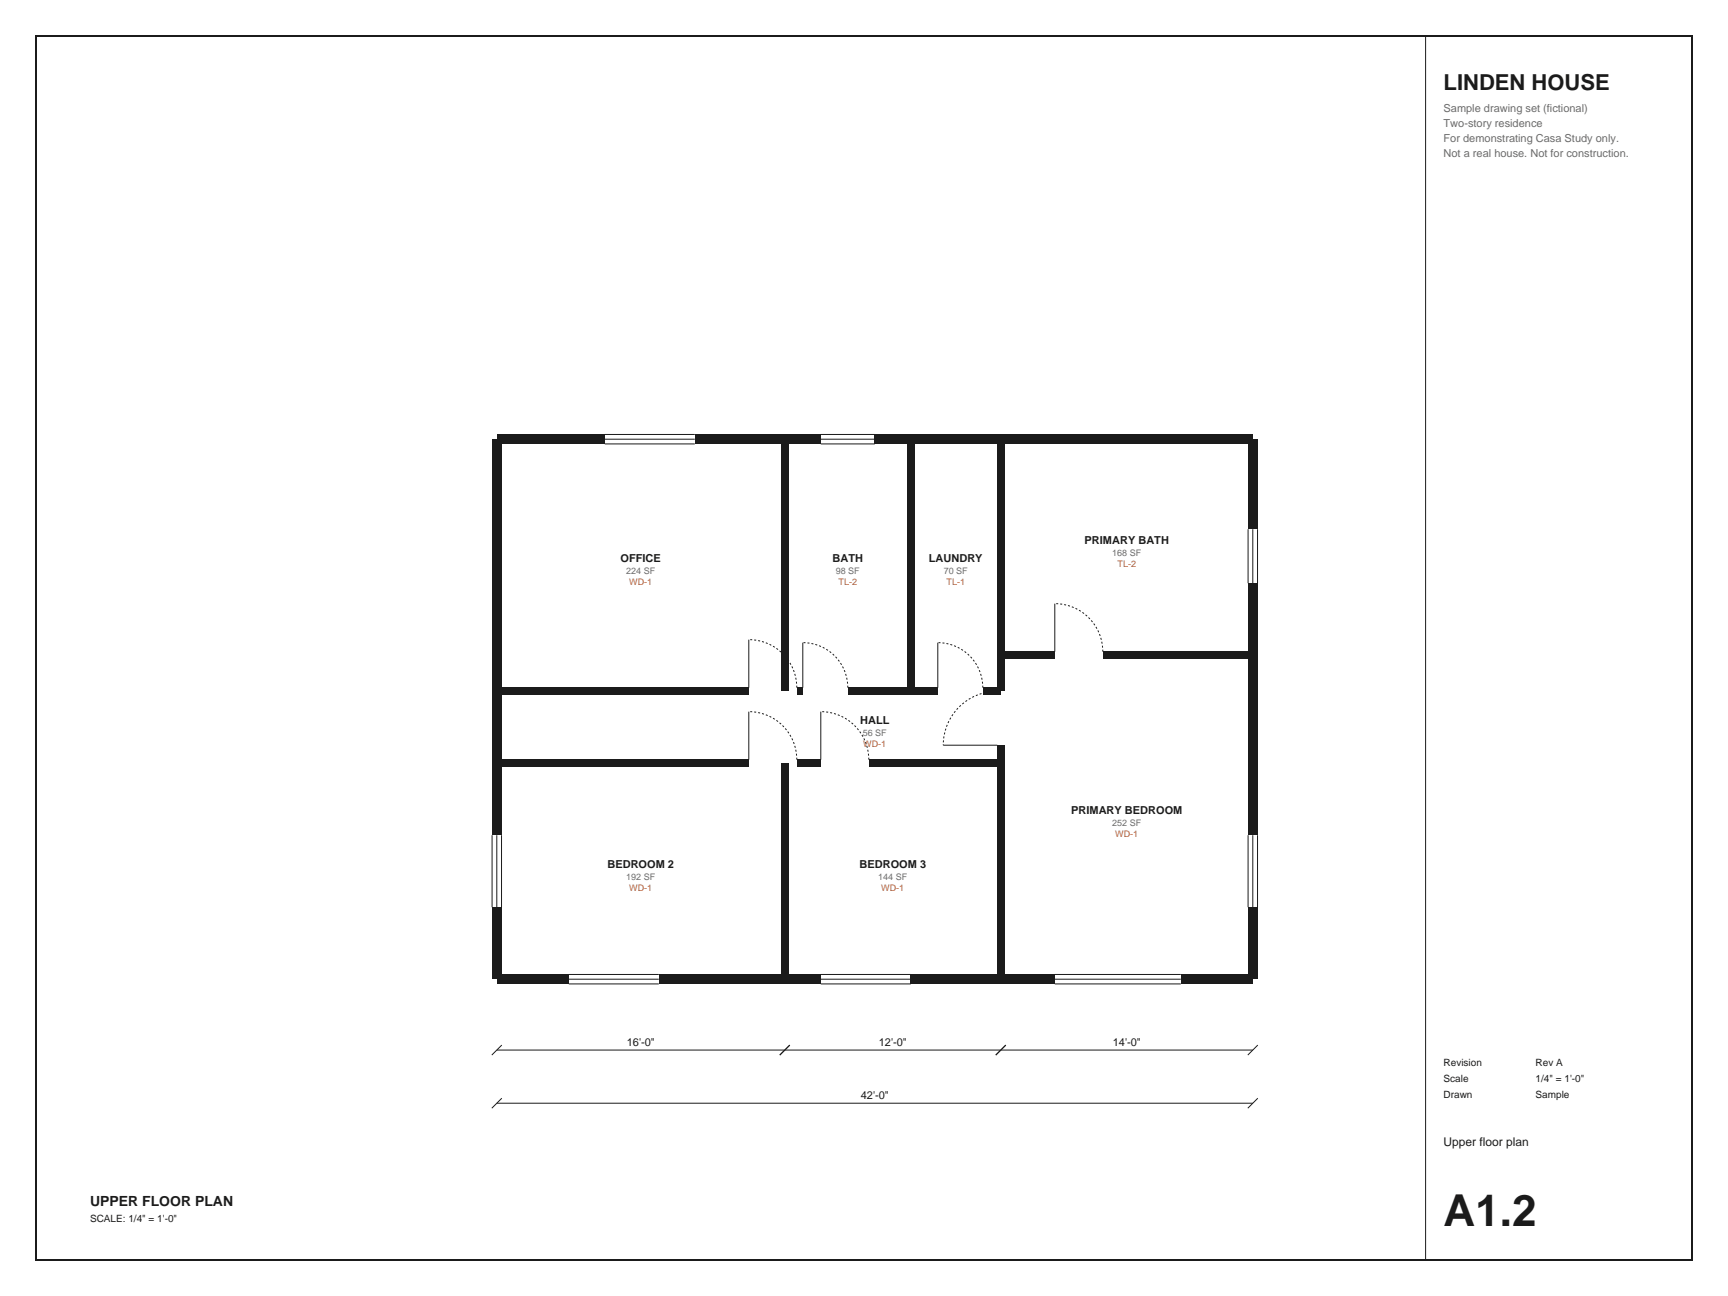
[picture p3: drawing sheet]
<svg xmlns="http://www.w3.org/2000/svg" width="610mm" height="457mm" viewBox="0 0 610 457" stroke-linecap="round" stroke-linejoin="round" font-family="sans-serif">
<path d="M12.7 12.7h584.2v431.8h-584.2z" fill="none" stroke="#1b1b1b" stroke-width=".71" stroke-linecap="butt"/>
<path d="M502.9 12.7v431.8" fill="none" stroke="#1b1b1b" stroke-width=".35"/>
<g fill="#1b1b1b">
<path d="M175.3 343.8h25.4v3.3h-25.4z" fill-rule="evenodd"/>
<path d="M232.4 343.8h57.2v3.3h-57.2z" fill-rule="evenodd"/>
<path d="M321.3 343.8h50.8v3.3h-50.8z" fill-rule="evenodd"/>
<path d="M416.6 343.8h25.4v3.3h-25.4z" fill-rule="evenodd"/>
</g>
<path d="M200.7 347.1h31.7M200.7 345.4h31.7M200.7 343.8h31.7M289.6 347.1h31.7M289.6 345.4h31.7M289.6 343.8h31.7M372.1 347.1h44.5M372.1 345.4h44.5M372.1 343.8h44.5" fill="none" stroke="#1b1b1b" stroke-width=".35"/>
<g fill="#1b1b1b">
<path d="M440.3 320h3.3v25.4h-3.3z" fill-rule="evenodd"/>
<path d="M440.3 205.7h3.3v88.9h-3.3z" fill-rule="evenodd"/>
<path d="M440.3 154.9h3.3v31.8h-3.3z" fill-rule="evenodd"/>
</g>
<path d="M440.3 186.7v19M442 186.7v19M443.6 186.7v19M440.3 294.6v25.4M442 294.6v25.4M443.6 294.6v25.4" fill="none" stroke="#1b1b1b" stroke-width=".35"/>
<g fill="#1b1b1b">
<path d="M308.6 153.3h133.4v3.3h-133.4z" fill-rule="evenodd"/>
<path d="M245.1 153.3h44.5v3.3h-44.5z" fill-rule="evenodd"/>
<path d="M175.3 153.3h38.1v3.3h-38.1z" fill-rule="evenodd"/>
</g>
<path d="M213.4 153.3h31.7M213.4 154.9h31.7M213.4 156.6h31.7M289.6 153.3h19M289.6 154.9h19M289.6 156.6h19" fill="none" stroke="#1b1b1b" stroke-width=".35"/>
<g fill="#1b1b1b">
<path d="M173.6 154.9h3.3v139.7h-3.3z" fill-rule="evenodd"/>
<path d="M173.6 320h3.3v25.4h-3.3z" fill-rule="evenodd"/>
</g>
<path d="M173.6 294.6v25.4M175.3 294.6v25.4M176.9 294.6v25.4" fill="none" stroke="#1b1b1b" stroke-width=".35"/>
<g fill="#1b1b1b">
<path d="M175.3 268h88.9v2.5h-88.9z" fill-rule="evenodd"/>
<path d="M281.1 268h8.5v2.5h-8.5z" fill-rule="evenodd"/>
<path d="M306.5 268h46.6v2.5h-46.6z" fill-rule="evenodd"/>
</g>
<path d="M264.2 251.1v16.9M289.6 251.1v16.9" fill="none" stroke="#1b1b1b" stroke-width=".35"/>
<path d="M281.1 268a16.9 16.9 0 0 0-16.9-16.9M306.5 268a16.9 16.9 0 0 0-16.9-16.9" fill="none" stroke="#1b1b1b" stroke-width=".35" stroke-dasharray=".7 .7" stroke-linecap="butt"/>
<g fill="#1b1b1b">
<path d="M175.3 242.6h88.9v2.5h-88.9z" fill-rule="evenodd"/>
<path d="M281.1 242.6h2.1v2.5h-2.1z" fill-rule="evenodd"/>
<path d="M299.1 242.6h31.7v2.5h-31.7z" fill-rule="evenodd"/>
<path d="M346.7 242.6h6.4v2.5h-6.4z" fill-rule="evenodd"/>
</g>
<path d="M264.2 225.7v16.9M283.2 226.7v15.9M330.8 226.7v15.9" fill="none" stroke="#1b1b1b" stroke-width=".35"/>
<path d="M281.1 242.6a16.9 16.9 0 0 0-16.9-16.9M299.1 242.6a15.9 15.9 0 0 0-15.9-15.9M346.7 242.6a15.9 15.9 0 0 0-15.9-15.9" fill="none" stroke="#1b1b1b" stroke-width=".35" stroke-dasharray=".7 .7" stroke-linecap="butt"/>
<g fill="#1b1b1b">
<path d="M275.6 269.2h2.5v76.2h-2.5z" fill-rule="evenodd"/>
<path d="M275.6 154.9h2.5v88.9h-2.5z" fill-rule="evenodd"/>
<path d="M320.1 154.9h2.5v88.9h-2.5z" fill-rule="evenodd"/>
<path d="M351.8 262.9h2.5v82.5h-2.5z" fill-rule="evenodd"/>
<path d="M351.8 154.9h2.5v88.9h-2.5z" fill-rule="evenodd"/>
</g>
<path d="M332.8 262.9h19" fill="none" stroke="#1b1b1b" stroke-width=".35"/>
<path d="M351.8 243.8a19 19 0 0 0-19 19.1" fill="none" stroke="#1b1b1b" stroke-width=".35" stroke-dasharray=".7 .7" stroke-linecap="butt"/>
<g fill="#1b1b1b">
<path d="M353.1 229.9h19v2.5h-19z" fill-rule="evenodd"/>
<path d="M389 229.9h53v2.5h-53z" fill-rule="evenodd"/>
</g>
<path d="M372.1 213v16.9M175.3 370.4h266.7M177 368.7l-3.5 3.5M278.6 368.7l-3.5 3.5M354.8 368.7l-3.5 3.5M443.7 368.7l-3.5 3.5M175.3 389.2h266.7M177 387.4l-3.5 3.6M443.7 387.4l-3.5 3.6" fill="none" stroke="#1b1b1b" stroke-width=".35"/>
<path d="M389 229.9a16.9 16.9 0 0 0-16.9-16.9" fill="none" stroke="#1b1b1b" stroke-width=".35" stroke-dasharray=".7 .7" stroke-linecap="butt"/>
<text font-size="15.5" fill="#1b1b1b" x="509.3" y="432.5">A1.2</text>
<text font-size="7.8" fill="#1b1b1b" x="509.3" y="31.7">LINDEN HOUSE</text>
<text font-size="4.9" fill="#1b1b1b" x="31.7" y="425.4">UPPER FLOOR PLAN</text>
<text font-size="4.2" fill="#1b1b1b" x="509.3" y="404.3">Upper floor plan</text>
<g font-size="3.9" fill="#6b6b6b">
<text x="509.3" y="39.5">Sample drawing set (fictional)</text>
<text x="509.3" y="44.8">Two-story residence</text>
<text x="509.3" y="50.1">For demonstrating Casa Study only.</text>
<text x="509.3" y="55.4">Not a real house. Not for construction.</text>
</g>
<g font-size="3.9" fill="#1b1b1b">
<text x="382.6" y="192">PRIMARY BATH</text>
<text x="218.9" y="198.3">OFFICE</text>
<text x="293.7" y="198.3">BATH</text>
<text x="327.7" y="198.3">LAUNDRY</text>
<text x="303.4" y="255.5">HALL</text>
<text x="377.9" y="287.2">PRIMARY BEDROOM</text>
<text x="214.3" y="306.3">BEDROOM 2</text>
<text x="303.2" y="306.3">BEDROOM 3</text>
<text x="221.1" y="369">16'-0&quot;</text>
<text x="310" y="369">12'-0&quot;</text>
<text x="392.6" y="369">14'-0&quot;</text>
<text x="303.7" y="387.8">42'-0&quot;</text>
</g>
<g font-size="3.5" fill="#1b1b1b">
<text x="509.3" y="376.1">Revision</text>
<text x="541.7" y="376.1">Rev A</text>
<text x="509.3" y="381.7">Scale</text>
<text x="541.7" y="381.7">1/4&quot; = 1'-0&quot;</text>
<text x="509.3" y="387.3">Drawn</text>
<text x="541.7" y="387.3">Sample</text>
<text x="31.7" y="431.1">SCALE: 1/4&quot; = 1'-0&quot;</text>
</g>
<g font-size="3.2" fill="#6b6b6b">
<text x="392.4" y="196.2">168 SF</text>
<text x="220.9" y="202.6">224 SF</text>
<text x="294.9" y="202.6">98 SF</text>
<text x="332.9" y="202.6">70 SF</text>
<text x="304.4" y="259.7">56 SF</text>
<text x="392.4" y="291.5">252 SF</text>
<text x="220.9" y="310.5">192 SF</text>
<text x="309.9" y="310.5">144 SF</text>
</g>
<g font-size="3.2" fill="#b5552b">
<text x="394.2" y="200.1">TL-2</text>
<text x="222" y="206.5">WD-1</text>
<text x="295.8" y="206.5">TL-2</text>
<text x="333.9" y="206.5">TL-1</text>
<text x="304.6" y="263.6">WD-1</text>
<text x="393.5" y="295.3">WD-1</text>
<text x="222" y="314.4">WD-1</text>
<text x="310.9" y="314.4">WD-1</text>
</g>
</svg>
